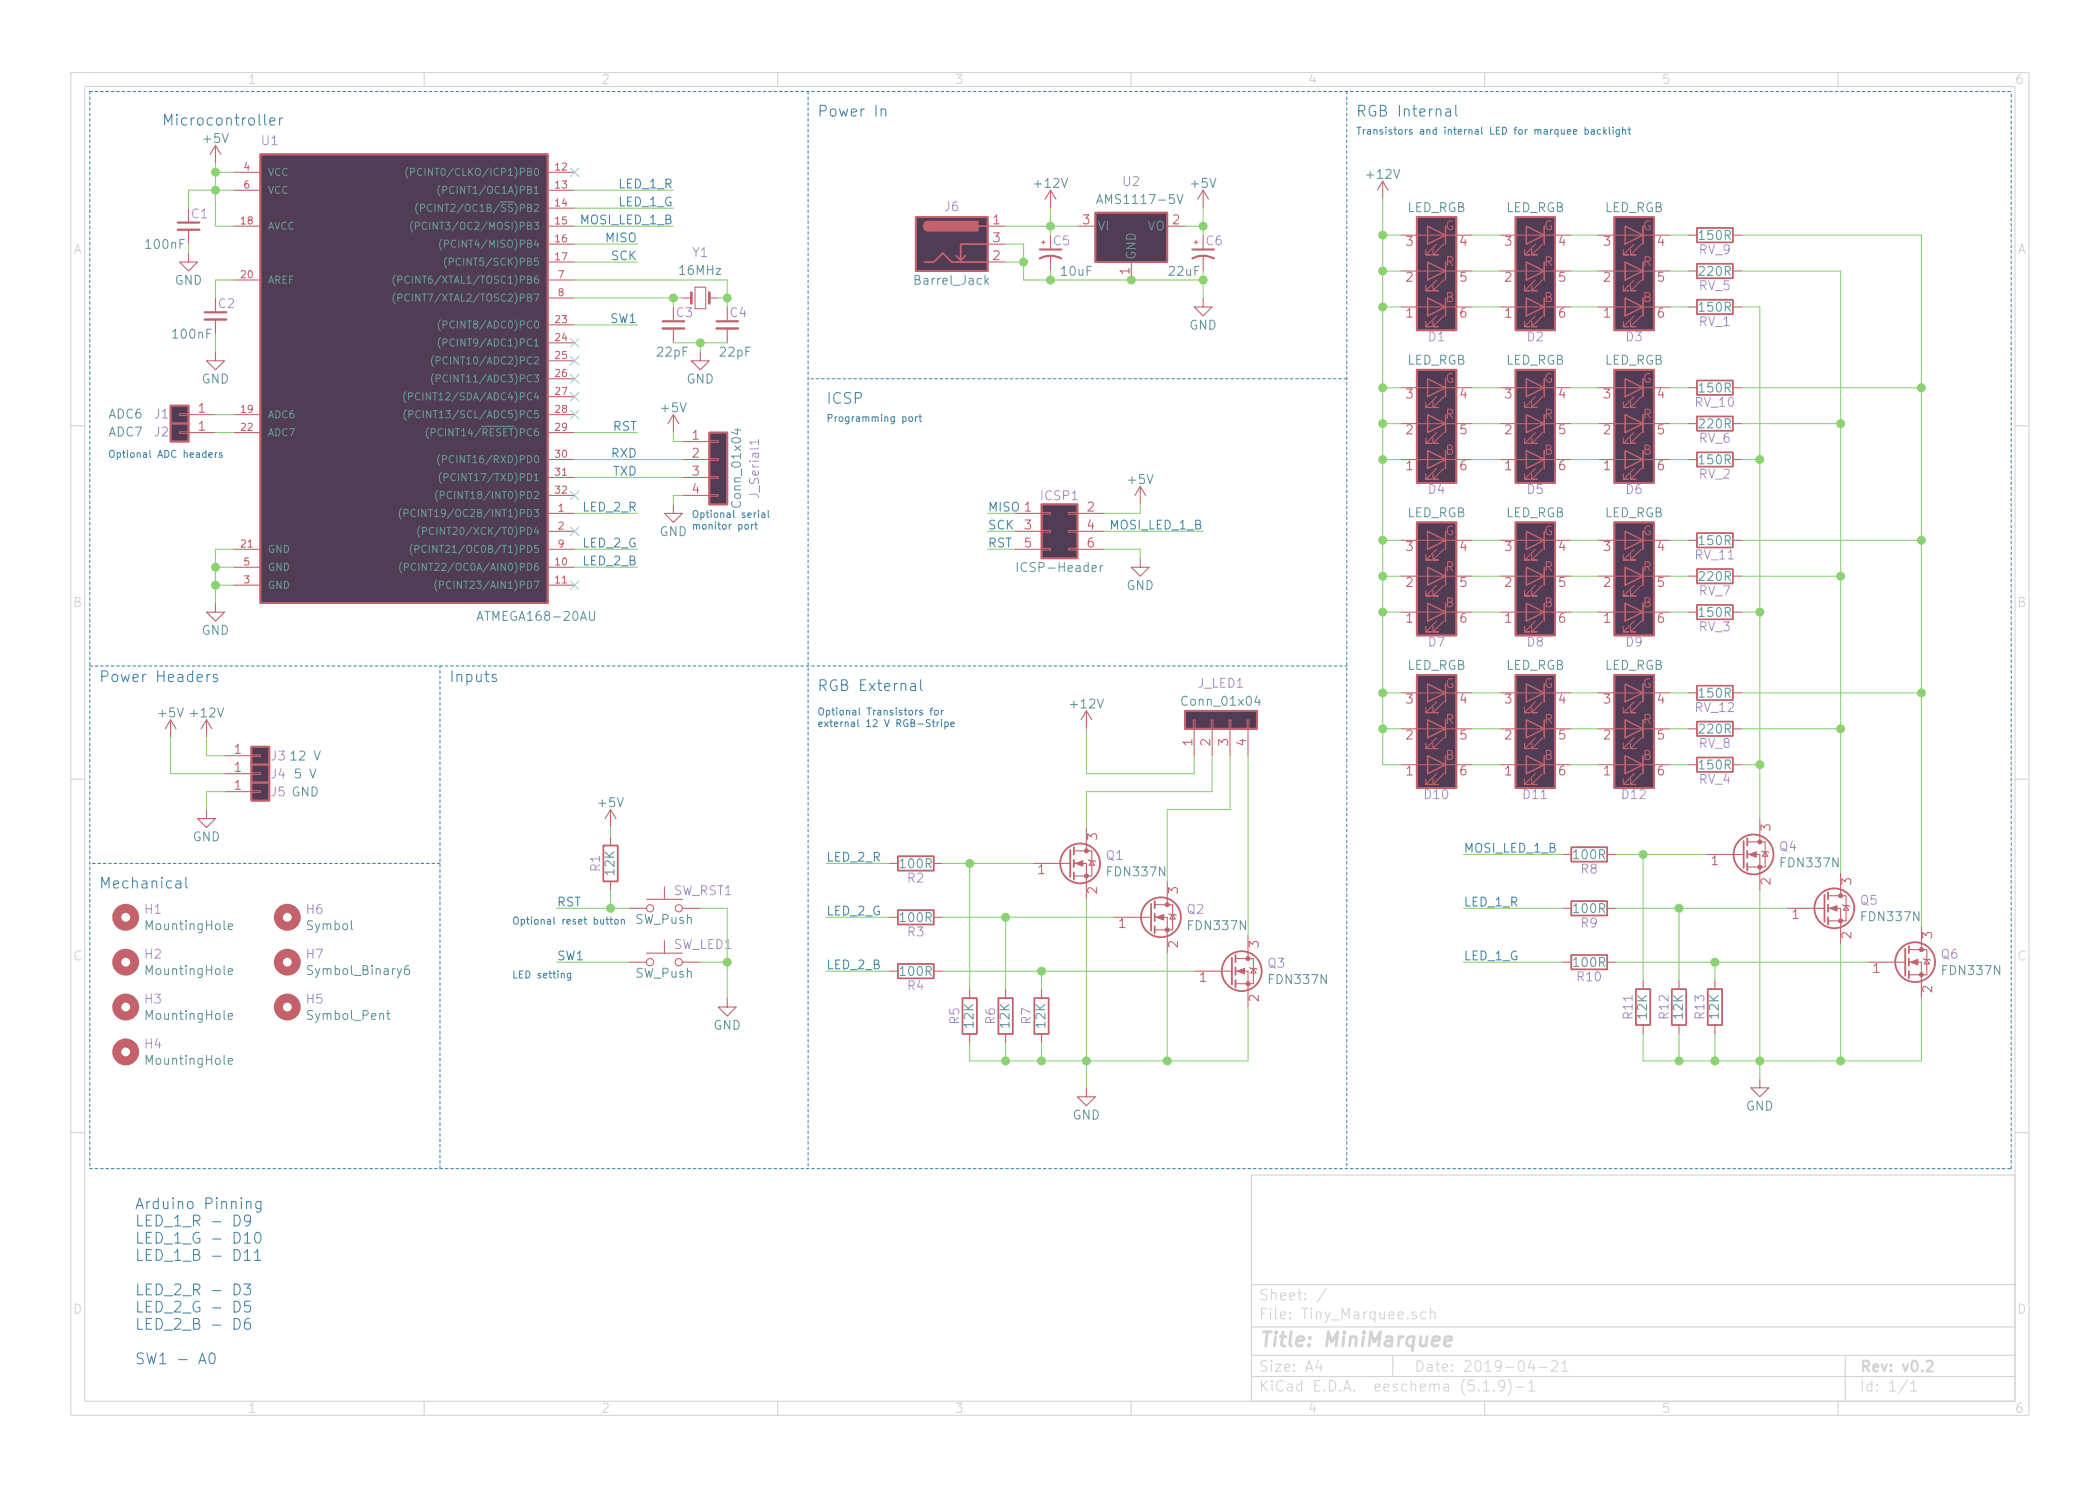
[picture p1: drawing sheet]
EESchema Schematic File Version 4
EELAYER 30 0
EELAYER END
$Descr A4 11693 8268
encoding utf-8
Sheet 1 1
Title "MiniMarquee"
Date "2019-04-21"
Rev "v0.2"
Comp ""
Comment1 ""
Comment2 ""
Comment3 ""
Comment4 ""
$EndDescr
$Comp
L Tiny_Marquee-rescue:LED_RGB_Fixed_5050-MeineBibli-Tiny_Marquee-rescue D7
U 1 1
P 8000 3200
F 0 "D7" H 8000 3570 50  0000 C CNN
F 1 "LED_RGB" H 8000 2850 50  0000 C CNN
F 2 "LED_SMD:LED_RGB_5050-6" H 8000 3150 50  0001 C CNN
F 3 "" H 8000 3150 50  0001 C CNN
	1    8000 3200
	-1   0    0    1   
$EndComp
$Comp
L Tiny_Marquee-rescue:LED_RGB_Fixed_5050-MeineBibli-Tiny_Marquee-rescue D8
U 1 1
P 8550 3200
F 0 "D8" H 8550 3570 50  0000 C CNN
F 1 "LED_RGB" H 8550 2850 50  0000 C CNN
F 2 "LED_SMD:LED_RGB_5050-6" H 8550 3150 50  0001 C CNN
F 3 "" H 8550 3150 50  0001 C CNN
	1    8550 3200
	-1   0    0    1   
$EndComp
$Comp
L Tiny_Marquee-rescue:LED_RGB_Fixed_5050-MeineBibli-Tiny_Marquee-rescue D9
U 1 1
P 9100 3200
F 0 "D9" H 9100 3570 50  0000 C CNN
F 1 "LED_RGB" H 9100 2850 50  0000 C CNN
F 2 "LED_SMD:LED_RGB_5050-6" H 9100 3150 50  0001 C CNN
F 3 "" H 9100 3150 50  0001 C CNN
	1    9100 3200
	-1   0    0    1   
$EndComp
$Comp
L Tiny_Marquee-rescue:LED_RGB_Fixed_5050-MeineBibli-Tiny_Marquee-rescue D10
U 1 1
P 8000 4050
F 0 "D10" H 8000 4420 50  0000 C CNN
F 1 "LED_RGB" H 8000 3700 50  0000 C CNN
F 2 "LED_SMD:LED_RGB_5050-6" H 8000 4000 50  0001 C CNN
F 3 "" H 8000 4000 50  0001 C CNN
	1    8000 4050
	-1   0    0    1   
$EndComp
$Comp
L Tiny_Marquee-rescue:LED_RGB_Fixed_5050-MeineBibli-Tiny_Marquee-rescue D11
U 1 1
P 8550 4050
F 0 "D11" H 8550 4420 50  0000 C CNN
F 1 "LED_RGB" H 8550 3700 50  0000 C CNN
F 2 "LED_SMD:LED_RGB_5050-6" H 8550 4000 50  0001 C CNN
F 3 "" H 8550 4000 50  0001 C CNN
	1    8550 4050
	-1   0    0    1   
$EndComp
$Comp
L Tiny_Marquee-rescue:LED_RGB_Fixed_5050-MeineBibli-Tiny_Marquee-rescue D12
U 1 1
P 9100 4050
F 0 "D12" H 9100 4420 50  0000 C CNN
F 1 "LED_RGB" H 9100 3700 50  0000 C CNN
F 2 "LED_SMD:LED_RGB_5050-6" H 9100 4000 50  0001 C CNN
F 3 "" H 9100 4000 50  0001 C CNN
	1    9100 4050
	-1   0    0    1   
$EndComp
$Comp
L Tiny_Marquee-rescue:GND-power #PWR021
U 1 1
P 9800 6000
F 0 "#PWR021" H 9800 5750 50  0001 C CNN
F 1 "GND" H 9800 5850 50  0000 C CNN
F 2 "" H 9800 6000 50  0001 C CNN
F 3 "" H 9800 6000 50  0001 C CNN
	1    9800 6000
	1    0    0    -1  
$EndComp
$Comp
L Tiny_Marquee-rescue:+12V-power #PWR020
U 1 1
P 7700 1100
F 0 "#PWR020" H 7700 950 50  0001 C CNN
F 1 "+12V" H 7700 1240 50  0000 C CNN
F 2 "" H 7700 1100 50  0001 C CNN
F 3 "" H 7700 1100 50  0001 C CNN
	1    7700 1100
	1    0    0    -1  
$EndComp
$Comp
L Tiny_Marquee-rescue:R-Device RV_4
U 1 1
P 9550 4250
F 0 "RV_4" V 9630 4250 50  0000 C CNN
F 1 "150R" V 9550 4250 50  0000 C CNN
F 2 "Resistor_SMD:R_0805_2012Metric_Pad1.15x1.40mm_HandSolder" V 9480 4250 50  0001 C CNN
F 3 "" H 9550 4250 50  0001 C CNN
	1    9550 4250
	0    1    1    0   
$EndComp
$Comp
L Tiny_Marquee-rescue:R-Device RV_8
U 1 1
P 9550 4050
F 0 "RV_8" V 9630 4050 50  0000 C CNN
F 1 "220R" V 9550 4050 50  0000 C CNN
F 2 "Resistor_SMD:R_0805_2012Metric_Pad1.15x1.40mm_HandSolder" V 9480 4050 50  0001 C CNN
F 3 "" H 9550 4050 50  0001 C CNN
	1    9550 4050
	0    1    1    0   
$EndComp
$Comp
L Tiny_Marquee-rescue:R-Device RV_12
U 1 1
P 9550 3850
F 0 "RV_12" V 9630 3850 50  0000 C CNN
F 1 "150R" V 9550 3850 50  0000 C CNN
F 2 "Resistor_SMD:R_0805_2012Metric_Pad1.15x1.40mm_HandSolder" V 9480 3850 50  0001 C CNN
F 3 "" H 9550 3850 50  0001 C CNN
	1    9550 3850
	0    1    1    0   
$EndComp
$Comp
L Tiny_Marquee-rescue:R-Device RV_11
U 1 1
P 9550 3000
F 0 "RV_11" V 9630 3000 50  0000 C CNN
F 1 "150R" V 9550 3000 50  0000 C CNN
F 2 "Resistor_SMD:R_0805_2012Metric_Pad1.15x1.40mm_HandSolder" V 9480 3000 50  0001 C CNN
F 3 "" H 9550 3000 50  0001 C CNN
	1    9550 3000
	0    1    1    0   
$EndComp
$Comp
L Tiny_Marquee-rescue:R-Device RV_7
U 1 1
P 9550 3200
F 0 "RV_7" V 9630 3200 50  0000 C CNN
F 1 "220R" V 9550 3200 50  0000 C CNN
F 2 "Resistor_SMD:R_0805_2012Metric_Pad1.15x1.40mm_HandSolder" V 9480 3200 50  0001 C CNN
F 3 "" H 9550 3200 50  0001 C CNN
	1    9550 3200
	0    1    1    0   
$EndComp
$Comp
L Tiny_Marquee-rescue:R-Device RV_3
U 1 1
P 9550 3400
F 0 "RV_3" V 9630 3400 50  0000 C CNN
F 1 "150R" V 9550 3400 50  0000 C CNN
F 2 "Resistor_SMD:R_0805_2012Metric_Pad1.15x1.40mm_HandSolder" V 9480 3400 50  0001 C CNN
F 3 "" H 9550 3400 50  0001 C CNN
	1    9550 3400
	0    1    1    0   
$EndComp
$Comp
L Tiny_Marquee-rescue:ATMEGA168-20AU-Tiny_Marquee-rescue U1
U 1 1
P 2200 2050
F 0 "U1" H 1450 3300 50  0000 L BNN
F 1 "ATMEGA168-20AU" H 2650 650 50  0000 L BNN
F 2 "Package_QFP:TQFP-32_7x7mm_P0.8mm" H 2200 2050 50  0001 C CIN
F 3 "" H 2200 2050 50  0001 C CNN
	1    2200 2050
	1    0    0    -1  
$EndComp
$Comp
L Tiny_Marquee-rescue:+5V-power #PWR05
U 1 1
P 1200 900
F 0 "#PWR05" H 1200 750 50  0001 C CNN
F 1 "+5V" H 1200 1040 50  0000 C CNN
F 2 "" H 1200 900 50  0001 C CNN
F 3 "" H 1200 900 50  0001 C CNN
	1    1200 900 
	1    0    0    -1  
$EndComp
$Comp
L Tiny_Marquee-rescue:GND-power #PWR07
U 1 1
P 1200 3350
F 0 "#PWR07" H 1200 3100 50  0001 C CNN
F 1 "GND" H 1200 3200 50  0000 C CNN
F 2 "" H 1200 3350 50  0001 C CNN
F 3 "" H 1200 3350 50  0001 C CNN
	1    1200 3350
	1    0    0    -1  
$EndComp
$Comp
L Tiny_Marquee-rescue:C_Small-Device C2
U 1 1
P 1200 1750
F 0 "C2" H 1210 1820 50  0000 L CNN
F 1 "100nF" H 950 1650 50  0000 L CNN
F 2 "Capacitor_SMD:C_0805_2012Metric_Pad1.15x1.40mm_HandSolder" H 1200 1750 50  0001 C CNN
F 3 "" H 1200 1750 50  0001 C CNN
	1    1200 1750
	1    0    0    -1  
$EndComp
$Comp
L Tiny_Marquee-rescue:GND-power #PWR06
U 1 1
P 1200 1950
F 0 "#PWR06" H 1200 1700 50  0001 C CNN
F 1 "GND" H 1200 1800 50  0000 C CNN
F 2 "" H 1200 1950 50  0001 C CNN
F 3 "" H 1200 1950 50  0001 C CNN
	1    1200 1950
	1    0    0    -1  
$EndComp
$Comp
L Tiny_Marquee-rescue:Crystal_Small-Device Y1
U 1 1
P 3900 1650
F 0 "Y1" H 3900 1400 50  0000 C CNN
F 1 "16MHz" H 3900 1500 50  0000 C CNN
F 2 "Crystal:Crystal_SMD_HC49-SD" H 3900 1650 50  0001 C CNN
F 3 "" H 3900 1650 50  0001 C CNN
	1    3900 1650
	-1   0    0    1   
$EndComp
$Comp
L Tiny_Marquee-rescue:C_Small-Device C3
U 1 1
P 3750 1800
F 0 "C3" H 3760 1870 50  0000 L CNN
F 1 "22pF" H 3650 1650 50  0000 L CNN
F 2 "Capacitor_SMD:C_0805_2012Metric_Pad1.15x1.40mm_HandSolder" H 3750 1800 50  0001 C CNN
F 3 "" H 3750 1800 50  0001 C CNN
	1    3750 1800
	1    0    0    -1  
$EndComp
$Comp
L Tiny_Marquee-rescue:C_Small-Device C4
U 1 1
P 4050 1800
F 0 "C4" H 4060 1870 50  0000 L CNN
F 1 "22pF" H 4000 1650 50  0000 L CNN
F 2 "Capacitor_SMD:C_0805_2012Metric_Pad1.15x1.40mm_HandSolder" H 4050 1800 50  0001 C CNN
F 3 "" H 4050 1800 50  0001 C CNN
	1    4050 1800
	1    0    0    -1  
$EndComp
$Comp
L Tiny_Marquee-rescue:GND-power #PWR011
U 1 1
P 3900 1950
F 0 "#PWR011" H 3900 1700 50  0001 C CNN
F 1 "GND" H 3900 1800 50  0000 C CNN
F 2 "" H 3900 1950 50  0001 C CNN
F 3 "" H 3900 1950 50  0001 C CNN
	1    3900 1950
	1    0    0    -1  
$EndComp
$Comp
L Tiny_Marquee-rescue:SW_Push-Tiny_Marquee-rescue SW_RST1
U 1 1
P 3700 5050
F 0 "SW_RST1" H 3750 5150 50  0000 L CNN
F 1 "SW_Push" H 3700 4990 50  0000 C CNN
F 2 "Button_Switch_THT:SW_PUSH_6mm" H 3700 5250 50  0001 C CNN
F 3 "" H 3700 5250 50  0001 C CNN
	1    3700 5050
	1    0    0    -1  
$EndComp
$Comp
L Tiny_Marquee-rescue:GND-power #PWR012
U 1 1
P 4050 5550
F 0 "#PWR012" H 4050 5300 50  0001 C CNN
F 1 "GND" H 4050 5400 50  0000 C CNN
F 2 "" H 4050 5550 50  0001 C CNN
F 3 "" H 4050 5550 50  0001 C CNN
	1    4050 5550
	1    0    0    -1  
$EndComp
$Comp
L Tiny_Marquee-rescue:R-Device R1
U 1 1
P 3400 4800
F 0 "R1" V 3480 4800 50  0000 C CNN
F 1 "12K" V 3400 4800 50  0000 C CNN
F 2 "Resistor_SMD:R_0805_2012Metric_Pad1.15x1.40mm_HandSolder" V 3330 4800 50  0001 C CNN
F 3 "" H 3400 4800 50  0001 C CNN
	1    3400 4800
	-1   0    0    1   
$EndComp
$Comp
L Tiny_Marquee-rescue:+5V-power #PWR08
U 1 1
P 3400 4600
F 0 "#PWR08" H 3400 4450 50  0001 C CNN
F 1 "+5V" H 3400 4740 50  0000 C CNN
F 2 "" H 3400 4600 50  0001 C CNN
F 3 "" H 3400 4600 50  0001 C CNN
	1    3400 4600
	1    0    0    -1  
$EndComp
$Comp
L Tiny_Marquee-rescue:SW_Push-Tiny_Marquee-rescue SW_LED1
U 1 1
P 3700 5350
F 0 "SW_LED1" H 3750 5450 50  0000 L CNN
F 1 "SW_Push" H 3700 5290 50  0000 C CNN
F 2 "Button_Switch_THT:SW_PUSH_6mm_H9.5mm" H 3700 5550 50  0001 C CNN
F 3 "" H 3700 5550 50  0001 C CNN
	1    3700 5350
	1    0    0    -1  
$EndComp
NoConn ~ 3200 2300
NoConn ~ 3200 2200
NoConn ~ 3200 2100
NoConn ~ 3200 2000
NoConn ~ 3200 950 
$Comp
L Tiny_Marquee-rescue:Conn_02x03_Odd_Even-Tiny_Marquee-rescue ICSP1
U 1 1
P 5850 2950
F 0 "ICSP1" H 5900 3150 50  0000 C CNN
F 1 "ICSP-Header" H 5900 2750 50  0000 C CNN
F 2 "MeineBib:AVR_ISP" H 5850 2950 50  0001 C CNN
F 3 "" H 5850 2950 50  0001 C CNN
	1    5850 2950
	1    0    0    -1  
$EndComp
Text Label 6700 2950 2    49   ~ 0
MOSI_LED_1_B
Text Label 5500 2850 0    49   ~ 0
MISO
Text Label 5500 2950 0    49   ~ 0
SCK
Text Label 5500 3050 0    49   ~ 0
RST
Text Label 3100 5050 0    49   ~ 0
RST
Text Label 3750 1250 2    49   ~ 0
MOSI_LED_1_B
Text Label 3550 1350 2    49   ~ 0
MISO
Text Label 3550 1450 2    49   ~ 0
SCK
$Comp
L Tiny_Marquee-rescue:GND-power #PWR017
U 1 1
P 6350 3100
F 0 "#PWR017" H 6350 2850 50  0001 C CNN
F 1 "GND" H 6350 2950 50  0000 C CNN
F 2 "" H 6350 3100 50  0001 C CNN
F 3 "" H 6350 3100 50  0001 C CNN
	1    6350 3100
	1    0    0    -1  
$EndComp
$Comp
L Tiny_Marquee-rescue:+5V-power #PWR016
U 1 1
P 6350 2800
F 0 "#PWR016" H 6350 2650 50  0001 C CNN
F 1 "+5V" H 6350 2940 50  0000 C CNN
F 2 "" H 6350 2800 50  0001 C CNN
F 3 "" H 6350 2800 50  0001 C CNN
	1    6350 2800
	1    0    0    -1  
$EndComp
Text Label 3750 1050 2    49   ~ 0
LED_1_R
Text Label 3750 1150 2    49   ~ 0
LED_1_G
Text Label 3550 2850 2    49   ~ 0
LED_2_R
Text Label 3550 3050 2    49   ~ 0
LED_2_G
Text Label 3550 3150 2    49   ~ 0
LED_2_B
Text Label 3550 2400 2    49   ~ 0
RST
Text Label 3550 1800 2    49   ~ 0
SW1
Text Label 3100 5350 0    49   ~ 0
SW1
$Comp
L Tiny_Marquee-rescue:GND-power #PWR015
U 1 1
P 6050 6050
F 0 "#PWR015" H 6050 5800 50  0001 C CNN
F 1 "GND" H 6050 5900 50  0000 C CNN
F 2 "" H 6050 6050 50  0001 C CNN
F 3 "" H 6050 6050 50  0001 C CNN
	1    6050 6050
	1    0    0    -1  
$EndComp
$Comp
L Tiny_Marquee-rescue:R-Device R2
U 1 1
P 5100 4800
F 0 "R2" V 5180 4800 50  0000 C CNN
F 1 "100R" V 5100 4800 50  0000 C CNN
F 2 "Resistor_SMD:R_0805_2012Metric_Pad1.15x1.40mm_HandSolder" V 5030 4800 50  0001 C CNN
F 3 "" H 5100 4800 50  0001 C CNN
	1    5100 4800
	0    1    1    0   
$EndComp
$Comp
L Tiny_Marquee-rescue:R-Device R3
U 1 1
P 5100 5100
F 0 "R3" V 5180 5100 50  0000 C CNN
F 1 "100R" V 5100 5100 50  0000 C CNN
F 2 "Resistor_SMD:R_0805_2012Metric_Pad1.15x1.40mm_HandSolder" V 5030 5100 50  0001 C CNN
F 3 "" H 5100 5100 50  0001 C CNN
	1    5100 5100
	0    1    1    0   
$EndComp
$Comp
L Tiny_Marquee-rescue:R-Device R4
U 1 1
P 5100 5400
F 0 "R4" V 5180 5400 50  0000 C CNN
F 1 "100R" V 5100 5400 50  0000 C CNN
F 2 "Resistor_SMD:R_0805_2012Metric_Pad1.15x1.40mm_HandSolder" V 5030 5400 50  0001 C CNN
F 3 "" H 5100 5400 50  0001 C CNN
	1    5100 5400
	0    1    1    0   
$EndComp
Text Label 8150 5050 0    49   ~ 0
LED_1_R
Text Label 8150 5350 0    49   ~ 0
LED_1_G
Text Label 8150 4750 0    49   ~ 0
MOSI_LED_1_B
Text Label 4600 4800 0    49   ~ 0
LED_2_R
Text Label 4600 5100 0    49   ~ 0
LED_2_G
Text Label 4600 5400 0    49   ~ 0
LED_2_B
$Comp
L Tiny_Marquee-rescue:Conn_01x04-Tiny_Marquee-rescue J_LED1
U 1 1
P 6750 4000
F 0 "J_LED1" V 6950 3950 50  0000 C CNN
F 1 "Conn_01x04" V 6850 3950 50  0000 C CNN
F 2 "Connector_PinSocket_2.54mm:PinSocket_1x04_P2.54mm_Vertical" H 6750 4000 50  0001 C CNN
F 3 "" H 6750 4000 50  0001 C CNN
	1    6750 4000
	0    -1   -1   0   
$EndComp
$Comp
L Tiny_Marquee-rescue:+12V-power #PWR014
U 1 1
P 6050 4050
F 0 "#PWR014" H 6050 3900 50  0001 C CNN
F 1 "+12V" H 6050 4190 50  0000 C CNN
F 2 "" H 6050 4050 50  0001 C CNN
F 3 "" H 6050 4050 50  0001 C CNN
	1    6050 4050
	1    0    0    -1  
$EndComp
$Comp
L Tiny_Marquee-rescue:R-Device R7
U 1 1
P 5800 5650
F 0 "R7" V 5880 5650 50  0000 C CNN
F 1 "12K" V 5800 5650 50  0000 C CNN
F 2 "Resistor_SMD:R_0805_2012Metric_Pad1.15x1.40mm_HandSolder" V 5730 5650 50  0001 C CNN
F 3 "" H 5800 5650 50  0001 C CNN
	1    5800 5650
	-1   0    0    1   
$EndComp
$Comp
L Tiny_Marquee-rescue:R-Device R6
U 1 1
P 5600 5650
F 0 "R6" V 5680 5650 50  0000 C CNN
F 1 "12K" V 5600 5650 50  0000 C CNN
F 2 "Resistor_SMD:R_0805_2012Metric_Pad1.15x1.40mm_HandSolder" V 5530 5650 50  0001 C CNN
F 3 "" H 5600 5650 50  0001 C CNN
	1    5600 5650
	-1   0    0    1   
$EndComp
$Comp
L Tiny_Marquee-rescue:R-Device R5
U 1 1
P 5400 5650
F 0 "R5" V 5480 5650 50  0000 C CNN
F 1 "12K" V 5400 5650 50  0000 C CNN
F 2 "Resistor_SMD:R_0805_2012Metric_Pad1.15x1.40mm_HandSolder" V 5330 5650 50  0001 C CNN
F 3 "" H 5400 5650 50  0001 C CNN
	1    5400 5650
	-1   0    0    1   
$EndComp
Wire Wire Line
	8200 3000 8350 3000
Wire Wire Line
	8750 3000 8900 3000
Wire Wire Line
	8750 3200 8900 3200
Wire Wire Line
	8750 3400 8900 3400
Wire Wire Line
	8750 3850 8900 3850
Wire Wire Line
	8750 4050 8900 4050
Wire Wire Line
	8900 4250 8750 4250
Wire Wire Line
	8350 4250 8200 4250
Wire Wire Line
	8200 4050 8350 4050
Wire Wire Line
	8350 3850 8200 3850
Wire Wire Line
	7700 3850 7800 3850
Wire Wire Line
	7700 4050 7800 4050
Wire Wire Line
	7700 4250 7800 4250
Connection ~ 7700 4050
Wire Wire Line
	8150 5350 8700 5350
Wire Wire Line
	8150 5050 8700 5050
Wire Wire Line
	8150 4750 8700 4750
Wire Wire Line
	7700 3000 7800 3000
Wire Wire Line
	7700 3200 7800 3200
Wire Wire Line
	7800 3400 7700 3400
Connection ~ 7700 3200
Wire Wire Line
	8200 3200 8350 3200
Wire Wire Line
	8200 3400 8350 3400
Wire Wire Line
	9300 3400 9400 3400
Wire Wire Line
	9300 3200 9400 3200
Wire Wire Line
	9300 3000 9400 3000
Wire Wire Line
	9300 3850 9400 3850
Wire Wire Line
	9300 4050 9400 4050
Wire Wire Line
	9300 4250 9400 4250
Wire Wire Line
	9700 4250 9800 4250
Wire Wire Line
	9700 4050 10250 4050
Wire Wire Line
	9700 3850 10700 3850
Wire Wire Line
	9700 3400 9800 3400
Wire Wire Line
	9700 3200 10250 3200
Wire Wire Line
	9700 3000 10700 3000
Wire Wire Line
	1050 1050 1200 1050
Wire Wire Line
	1200 900  1200 950 
Wire Wire Line
	1300 950  1200 950 
Connection ~ 1200 950 
Wire Wire Line
	1200 3250 1300 3250
Wire Wire Line
	1200 3050 1200 3150
Wire Wire Line
	1300 3150 1200 3150
Connection ~ 1200 3250
Wire Wire Line
	1300 3050 1200 3050
Connection ~ 1200 3150
Wire Wire Line
	1300 1550 1200 1550
Wire Wire Line
	1200 1550 1200 1650
Wire Wire Line
	1200 1950 1200 1850
Wire Wire Line
	1200 1250 1300 1250
Connection ~ 1200 1050
Wire Wire Line
	4050 1550 4050 1650
Wire Wire Line
	3750 1700 3750 1650
Connection ~ 3750 1650
Wire Wire Line
	4000 1650 4050 1650
Connection ~ 4050 1650
Wire Wire Line
	3750 1900 3900 1900
Wire Wire Line
	3900 1950 3900 1900
Connection ~ 3900 1900
Wire Wire Line
	3200 1650 3750 1650
Wire Wire Line
	4050 1550 3200 1550
Wire Wire Line
	3750 1250 3200 1250
Wire Wire Line
	3200 1350 3550 1350
Wire Wire Line
	3550 1450 3200 1450
Wire Wire Line
	6150 3050 6350 3050
Wire Wire Line
	6150 2950 6700 2950
Wire Wire Line
	6150 2850 6350 2850
Wire Wire Line
	5500 2850 5650 2850
Wire Wire Line
	5500 2950 5650 2950
Wire Wire Line
	5500 3050 5650 3050
Wire Wire Line
	6350 2850 6350 2800
Wire Wire Line
	6350 3050 6350 3100
Wire Wire Line
	3200 2400 3550 2400
Wire Wire Line
	3200 2850 3550 2850
Wire Wire Line
	3200 3050 3550 3050
Wire Wire Line
	3200 3150 3550 3150
Wire Wire Line
	3200 1800 3550 1800
Wire Wire Line
	3100 5050 3400 5050
Wire Wire Line
	3400 4950 3400 5050
Connection ~ 3400 5050
Wire Wire Line
	3400 4600 3400 4650
Wire Wire Line
	3900 5050 4050 5050
Wire Wire Line
	4050 5050 4050 5350
Wire Wire Line
	3900 5350 4050 5350
Connection ~ 4050 5350
Wire Wire Line
	3500 5350 3100 5350
Wire Wire Line
	6950 5900 6950 5600
Wire Wire Line
	6050 5000 6050 5900
Wire Wire Line
	6500 5900 6500 5300
Wire Wire Line
	4600 5400 4950 5400
Wire Wire Line
	4600 5100 4950 5100
Wire Wire Line
	4600 4800 4950 4800
Wire Wire Line
	5250 4800 5400 4800
Wire Wire Line
	5250 5100 5600 5100
Wire Wire Line
	5250 5400 5800 5400
Wire Wire Line
	6500 4900 6500 4500
Wire Wire Line
	6950 4200 6950 5200
Wire Wire Line
	5800 5500 5800 5400
Connection ~ 5800 5400
Wire Wire Line
	5600 5500 5600 5100
Connection ~ 5600 5100
Wire Wire Line
	5400 5500 5400 4800
Connection ~ 5400 4800
Wire Wire Line
	5400 5900 5600 5900
Wire Wire Line
	5400 5900 5400 5800
Wire Wire Line
	5600 5800 5600 5900
Connection ~ 5600 5900
Wire Wire Line
	5800 5800 5800 5900
Connection ~ 5800 5900
Connection ~ 6050 5900
Connection ~ 6500 5900
Text Notes 4600 2250 0    60   ~ 0
ICSP
Text Notes 2500 3800 0    60   ~ 0
Inputs
Text Notes 900  700  0    60   ~ 0
Microcontroller
Text Notes 4550 3850 0    60   ~ 0
RGB External
Text Notes 7550 650  0    60   ~ 0
RGB Internal
Text Notes 2850 5450 0    39   ~ 0
LED setting
Text Notes 2850 5150 0    39   ~ 0
Optional reset button
Text Notes 4550 650  0    60   ~ 0
Power In
$Comp
L Tiny_Marquee-rescue:Barrel_Jack_Switch-Connector J6
U 1 1
P 5300 1350
F 0 "J6" H 5300 1560 50  0000 C CNN
F 1 "Barrel_Jack" H 5300 1150 50  0000 C CNN
F 2 "MeineBib:DC_Barrel_Jack_Standing" H 5350 1310 50  0001 C CNN
F 3 "" H 5350 1310 50  0001 C CNN
	1    5300 1350
	1    0    0    -1  
$EndComp
$Comp
L Tiny_Marquee-rescue:AP1117-50-Tiny_Marquee-rescue U2
U 1 1
P 6300 1250
F 0 "U2" H 6300 1500 50  0000 C CNN
F 1 "AMS1117-5V" H 6100 1400 50  0000 L CNN
F 2 "Package_TO_SOT_SMD:SOT-223-3_TabPin2" H 6300 1450 50  0001 C CNN
F 3 "" H 6400 1000 50  0001 C CNN
	1    6300 1250
	1    0    0    -1  
$EndComp
Wire Wire Line
	5600 1250 5850 1250
Wire Wire Line
	6600 1250 6700 1250
Wire Wire Line
	6700 1150 6700 1250
Wire Wire Line
	5600 1350 5700 1350
Wire Wire Line
	5700 1350 5700 1450
Wire Wire Line
	5700 1550 5850 1550
Wire Wire Line
	6700 1500 6700 1550
Connection ~ 6300 1550
$Comp
L Tiny_Marquee-rescue:GND-power #PWR019
U 1 1
P 6700 1650
F 0 "#PWR019" H 6700 1400 50  0001 C CNN
F 1 "GND" H 6700 1500 50  0000 C CNN
F 2 "" H 6700 1650 50  0001 C CNN
F 3 "" H 6700 1650 50  0001 C CNN
	1    6700 1650
	1    0    0    -1  
$EndComp
$Comp
L Tiny_Marquee-rescue:+5V-power #PWR018
U 1 1
P 6700 1150
F 0 "#PWR018" H 6700 1000 50  0001 C CNN
F 1 "+5V" H 6700 1290 50  0000 C CNN
F 2 "" H 6700 1150 50  0001 C CNN
F 3 "" H 6700 1150 50  0001 C CNN
	1    6700 1150
	1    0    0    -1  
$EndComp
$Comp
L Tiny_Marquee-rescue:+12V-power #PWR013
U 1 1
P 5850 1150
F 0 "#PWR013" H 5850 1000 50  0001 C CNN
F 1 "+12V" H 5850 1290 50  0000 C CNN
F 2 "" H 5850 1150 50  0001 C CNN
F 3 "" H 5850 1150 50  0001 C CNN
	1    5850 1150
	1    0    0    -1  
$EndComp
Wire Wire Line
	5600 1450 5700 1450
Connection ~ 5700 1450
Connection ~ 5850 1250
Connection ~ 6700 1550
Connection ~ 6700 1250
Wire Wire Line
	5850 1150 5850 1250
$Comp
L Tiny_Marquee-rescue:CP1_Small-Device C6
U 1 1
P 6700 1400
F 0 "C6" H 6710 1470 50  0000 L CNN
F 1 "22uF" H 6500 1300 50  0000 L CNN
F 2 "Capacitor_Tantalum_SMD:CP_EIA-3528-15_AVX-H_Pad1.50x2.35mm_HandSolder" H 6700 1400 50  0001 C CNN
F 3 "" H 6700 1400 50  0001 C CNN
	1    6700 1400
	1    0    0    -1  
$EndComp
$Comp
L Tiny_Marquee-rescue:CP1_Small-Device C5
U 1 1
P 5850 1400
F 0 "C5" H 5860 1470 50  0000 L CNN
F 1 "10uF" H 5900 1300 50  0000 L CNN
F 2 "Capacitor_Tantalum_SMD:CP_EIA-7343-15_Kemet-W_Pad2.25x2.55mm_HandSolder" H 5850 1400 50  0001 C CNN
F 3 "" H 5850 1400 50  0001 C CNN
	1    5850 1400
	1    0    0    -1  
$EndComp
Wire Wire Line
	5850 1500 5850 1550
Connection ~ 5850 1550
$Comp
L Tiny_Marquee-rescue:C_Small-Device C1
U 1 1
P 1050 1250
F 0 "C1" H 1060 1320 50  0000 L CNN
F 1 "100nF" H 800 1150 50  0000 L CNN
F 2 "Capacitor_SMD:C_0805_2012Metric_Pad1.15x1.40mm_HandSolder" H 1050 1250 50  0001 C CNN
F 3 "" H 1050 1250 50  0001 C CNN
	1    1050 1250
	1    0    0    -1  
$EndComp
Wire Wire Line
	1050 1050 1050 1150
$Comp
L Tiny_Marquee-rescue:GND-power #PWR02
U 1 1
P 1050 1400
F 0 "#PWR02" H 1050 1150 50  0001 C CNN
F 1 "GND" H 1050 1250 50  0000 C CNN
F 2 "" H 1050 1400 50  0001 C CNN
F 3 "" H 1050 1400 50  0001 C CNN
	1    1050 1400
	1    0    0    -1  
$EndComp
Wire Wire Line
	1050 1400 1050 1350
$Comp
L Tiny_Marquee-rescue:Conn_01x04-Tiny_Marquee-rescue J_Serial1
U 1 1
P 4000 2550
F 0 "J_Serial1" V 4200 2500 50  0000 C CNN
F 1 "Conn_01x04" V 4100 2500 50  0000 C CNN
F 2 "Connector_PinSocket_2.54mm:PinSocket_1x04_P2.54mm_Vertical" H 4000 2550 50  0001 C CNN
F 3 "" H 4000 2550 50  0001 C CNN
	1    4000 2550
	1    0    0    -1  
$EndComp
Wire Wire Line
	3200 2550 3800 2550
Wire Wire Line
	3800 2650 3200 2650
Wire Wire Line
	3800 2450 3750 2450
Wire Wire Line
	3750 2450 3750 2400
Wire Wire Line
	3800 2750 3750 2750
Wire Wire Line
	3750 2750 3750 2800
$Comp
L Tiny_Marquee-rescue:GND-power #PWR010
U 1 1
P 3750 2800
F 0 "#PWR010" H 3750 2550 50  0001 C CNN
F 1 "GND" H 3750 2650 50  0000 C CNN
F 2 "" H 3750 2800 50  0001 C CNN
F 3 "" H 3750 2800 50  0001 C CNN
	1    3750 2800
	1    0    0    -1  
$EndComp
$Comp
L Tiny_Marquee-rescue:+5V-power #PWR09
U 1 1
P 3750 2400
F 0 "#PWR09" H 3750 2250 50  0001 C CNN
F 1 "+5V" H 3750 2540 50  0000 C CNN
F 2 "" H 3750 2400 50  0001 C CNN
F 3 "" H 3750 2400 50  0001 C CNN
	1    3750 2400
	1    0    0    -1  
$EndComp
Text Label 3550 2550 2    49   ~ 0
RXD
Text Label 3550 2650 2    49   ~ 0
TXD
Text Notes 3850 2950 0    39   ~ 0
Optional serial\nmonitor port
Text Notes 4550 4050 0    39   ~ 0
Optional Transistors for \nexternal 12 V RGB-Stripe\n
Text Notes 7550 750  0    39   ~ 0
Transistors and internal LED for marquee backlight
Text Notes 4600 2350 0    39   ~ 0
Programming port
$Comp
L Tiny_Marquee-rescue:Conn_01x01-Tiny_Marquee-rescue J3
U 1 1
P 1450 4200
F 0 "J3" H 1550 4200 50  0000 C CNN
F 1 "12 V" H 1700 4200 50  0000 C CNN
F 2 "EigeneModule:PinheaderOwnWithoutSilk" H 1450 4200 50  0001 C CNN
F 3 "" H 1450 4200 50  0001 C CNN
	1    1450 4200
	1    0    0    -1  
$EndComp
$Comp
L Tiny_Marquee-rescue:Conn_01x01-Tiny_Marquee-rescue J4
U 1 1
P 1450 4300
F 0 "J4" H 1550 4300 50  0000 C CNN
F 1 "5 V" H 1700 4300 50  0000 C CNN
F 2 "EigeneModule:PinheaderOwnWithoutSilk" H 1450 4300 50  0001 C CNN
F 3 "" H 1450 4300 50  0001 C CNN
	1    1450 4300
	1    0    0    -1  
$EndComp
$Comp
L Tiny_Marquee-rescue:Conn_01x01-Tiny_Marquee-rescue J5
U 1 1
P 1450 4400
F 0 "J5" H 1550 4400 50  0000 C CNN
F 1 "GND" H 1700 4400 50  0000 C CNN
F 2 "EigeneModule:PinheaderOwnWithoutSilk" H 1450 4400 50  0001 C CNN
F 3 "" H 1450 4400 50  0001 C CNN
	1    1450 4400
	1    0    0    -1  
$EndComp
$Comp
L Tiny_Marquee-rescue:+5V-power #PWR01
U 1 1
P 950 4100
F 0 "#PWR01" H 950 3950 50  0001 C CNN
F 1 "+5V" H 950 4240 50  0000 C CNN
F 2 "" H 950 4100 50  0001 C CNN
F 3 "" H 950 4100 50  0001 C CNN
	1    950  4100
	1    0    0    -1  
$EndComp
$Comp
L Tiny_Marquee-rescue:+12V-power #PWR03
U 1 1
P 1150 4100
F 0 "#PWR03" H 1150 3950 50  0001 C CNN
F 1 "+12V" H 1150 4240 50  0000 C CNN
F 2 "" H 1150 4100 50  0001 C CNN
F 3 "" H 1150 4100 50  0001 C CNN
	1    1150 4100
	1    0    0    -1  
$EndComp
Wire Wire Line
	1250 4200 1150 4200
Wire Wire Line
	1150 4200 1150 4100
Wire Wire Line
	1250 4300 950  4300
Wire Wire Line
	950  4300 950  4100
$Comp
L Tiny_Marquee-rescue:GND-power #PWR04
U 1 1
P 1150 4500
F 0 "#PWR04" H 1150 4250 50  0001 C CNN
F 1 "GND" H 1150 4350 50  0000 C CNN
F 2 "" H 1150 4500 50  0001 C CNN
F 3 "" H 1150 4500 50  0001 C CNN
	1    1150 4500
	1    0    0    -1  
$EndComp
Wire Wire Line
	1250 4400 1150 4400
Wire Wire Line
	1150 4400 1150 4500
Text Notes 550  3800 0    60   ~ 0
Power Headers
$Comp
L Tiny_Marquee-rescue:Conn_01x01-Tiny_Marquee-rescue J1
U 1 1
P 1000 2300
F 0 "J1" H 1100 2300 50  0000 C CNN
F 1 "ADC6" H 1300 2300 50  0000 C CNN
F 2 "EigeneModule:PinheaderOwnWithoutSilk" H 1000 2300 50  0001 C CNN
F 3 "" H 1000 2300 50  0001 C CNN
	1    1000 2300
	-1   0    0    1   
$EndComp
$Comp
L Tiny_Marquee-rescue:Conn_01x01-Tiny_Marquee-rescue J2
U 1 1
P 1000 2400
F 0 "J2" H 1100 2400 50  0000 C CNN
F 1 "ADC7" H 1300 2400 50  0000 C CNN
F 2 "EigeneModule:PinheaderOwnWithoutSilk" H 1000 2400 50  0001 C CNN
F 3 "" H 1000 2400 50  0001 C CNN
	1    1000 2400
	-1   0    0    1   
$EndComp
Wire Wire Line
	1200 2300 1300 2300
Wire Wire Line
	1300 2400 1200 2400
Text Notes 600  2550 0    39   ~ 0
Optional ADC headers
Wire Wire Line
	6850 4200 6850 4500
Wire Wire Line
	6850 4500 6500 4500
Wire Wire Line
	6050 4600 6050 4400
Wire Wire Line
	6050 4400 6750 4400
Wire Wire Line
	6750 4400 6750 4200
Wire Wire Line
	6050 4050 6050 4300
Wire Wire Line
	6050 4300 6650 4300
Wire Wire Line
	6650 4300 6650 4200
Wire Wire Line
	7700 4050 7700 4250
Wire Wire Line
	7700 3000 7700 3200
Wire Wire Line
	7700 3200 7700 3400
Wire Wire Line
	1200 950  1200 1050
Wire Wire Line
	1200 3250 1200 3350
Wire Wire Line
	1200 3150 1200 3250
Wire Wire Line
	1200 1050 1300 1050
Wire Wire Line
	1200 1050 1200 1250
Wire Wire Line
	3750 1650 3800 1650
Wire Wire Line
	4050 1650 4050 1700
Wire Wire Line
	3900 1900 4050 1900
Wire Wire Line
	3400 5050 3500 5050
Wire Wire Line
	5800 5400 6650 5400
Wire Wire Line
	5600 5100 6200 5100
Wire Wire Line
	5400 4800 5750 4800
Wire Wire Line
	5600 5900 5800 5900
Wire Wire Line
	5800 5900 6050 5900
Wire Wire Line
	6050 5900 6050 6050
Wire Wire Line
	6050 5900 6500 5900
Wire Wire Line
	6500 5900 6950 5900
Wire Wire Line
	6300 1550 6700 1550
Wire Wire Line
	5700 1450 5700 1550
Wire Wire Line
	5850 1250 6000 1250
Wire Wire Line
	5850 1250 5850 1300
Wire Wire Line
	6700 1550 6700 1650
Wire Wire Line
	6700 1250 6700 1300
Wire Wire Line
	5850 1550 6300 1550
Wire Wire Line
	4050 5350 4050 5550
NoConn ~ 3200 1900
$Comp
L Tiny_Marquee-rescue:FDN337N-MeineBibli-Tiny_Marquee-rescue Q1
U 1 1
P 5950 4800
F 0 "Q1" H 6155 4846 50  0000 L CNN
F 1 "FDN337N" H 6155 4755 50  0000 L CNN
F 2 "Package_TO_SOT_SMD:SOT-23" H 6200 4725 50  0001 L CIN
F 3 "" H 5950 4800 50  0001 L CNN
	1    5950 4800
	1    0    0    -1  
$EndComp
$Comp
L Tiny_Marquee-rescue:FDN337N-MeineBibli-Tiny_Marquee-rescue Q2
U 1 1
P 6400 5100
F 0 "Q2" H 6605 5146 50  0000 L CNN
F 1 "FDN337N" H 6605 5055 50  0000 L CNN
F 2 "Package_TO_SOT_SMD:SOT-23" H 6650 5025 50  0001 L CIN
F 3 "" H 6400 5100 50  0001 L CNN
	1    6400 5100
	1    0    0    -1  
$EndComp
$Comp
L Tiny_Marquee-rescue:FDN337N-MeineBibli-Tiny_Marquee-rescue Q3
U 1 1
P 6850 5400
F 0 "Q3" H 7055 5446 50  0000 L CNN
F 1 "FDN337N" H 7055 5355 50  0000 L CNN
F 2 "Package_TO_SOT_SMD:SOT-23" H 7100 5325 50  0001 L CIN
F 3 "" H 6850 5400 50  0001 L CNN
	1    6850 5400
	1    0    0    -1  
$EndComp
$Comp
L Tiny_Marquee-rescue:FDN337N-MeineBibli-Tiny_Marquee-rescue Q4
U 1 1
P 9700 4750
F 0 "Q4" H 9905 4796 50  0000 L CNN
F 1 "FDN337N" H 9905 4705 50  0000 L CNN
F 2 "Package_TO_SOT_SMD:SOT-23" H 9950 4675 50  0001 L CIN
F 3 "" H 9700 4750 50  0001 L CNN
	1    9700 4750
	1    0    0    -1  
$EndComp
$Comp
L Tiny_Marquee-rescue:FDN337N-MeineBibli-Tiny_Marquee-rescue Q5
U 1 1
P 10150 5050
F 0 "Q5" H 10355 5096 50  0000 L CNN
F 1 "FDN337N" H 10355 5005 50  0000 L CNN
F 2 "Package_TO_SOT_SMD:SOT-23" H 10400 4975 50  0001 L CIN
F 3 "" H 10150 5050 50  0001 L CNN
	1    10150 5050
	1    0    0    -1  
$EndComp
$Comp
L Tiny_Marquee-rescue:FDN337N-MeineBibli-Tiny_Marquee-rescue Q6
U 1 1
P 10600 5350
F 0 "Q6" H 10805 5396 50  0000 L CNN
F 1 "FDN337N" H 10805 5305 50  0000 L CNN
F 2 "Package_TO_SOT_SMD:SOT-23" H 10850 5275 50  0001 L CIN
F 3 "" H 10600 5350 50  0001 L CNN
	1    10600 5350
	1    0    0    -1  
$EndComp
$Comp
L Tiny_Marquee-rescue:R-Device R13
U 1 1
P 9550 5600
F 0 "R13" V 9630 5600 50  0000 C CNN
F 1 "12K" V 9550 5600 50  0000 C CNN
F 2 "Resistor_SMD:R_0805_2012Metric_Pad1.15x1.40mm_HandSolder" V 9480 5600 50  0001 C CNN
F 3 "" H 9550 5600 50  0001 C CNN
	1    9550 5600
	-1   0    0    1   
$EndComp
$Comp
L Tiny_Marquee-rescue:R-Device R12
U 1 1
P 9350 5600
F 0 "R12" V 9430 5600 50  0000 C CNN
F 1 "12K" V 9350 5600 50  0000 C CNN
F 2 "Resistor_SMD:R_0805_2012Metric_Pad1.15x1.40mm_HandSolder" V 9280 5600 50  0001 C CNN
F 3 "" H 9350 5600 50  0001 C CNN
	1    9350 5600
	-1   0    0    1   
$EndComp
$Comp
L Tiny_Marquee-rescue:R-Device R11
U 1 1
P 9150 5600
F 0 "R11" V 9230 5600 50  0000 C CNN
F 1 "12K" V 9150 5600 50  0000 C CNN
F 2 "Resistor_SMD:R_0805_2012Metric_Pad1.15x1.40mm_HandSolder" V 9080 5600 50  0001 C CNN
F 3 "" H 9150 5600 50  0001 C CNN
	1    9150 5600
	-1   0    0    1   
$EndComp
$Comp
L Tiny_Marquee-rescue:R-Device R10
U 1 1
P 8850 5350
F 0 "R10" V 8930 5350 50  0000 C CNN
F 1 "100R" V 8850 5350 50  0000 C CNN
F 2 "Resistor_SMD:R_0805_2012Metric_Pad1.15x1.40mm_HandSolder" V 8780 5350 50  0001 C CNN
F 3 "" H 8850 5350 50  0001 C CNN
	1    8850 5350
	0    1    1    0   
$EndComp
Wire Wire Line
	9550 5350 9550 5450
Wire Wire Line
	9950 5050 9350 5050
Wire Wire Line
	9350 5050 9350 5450
Wire Wire Line
	9500 4750 9150 4750
Wire Wire Line
	9150 4750 9150 5450
$Comp
L Tiny_Marquee-rescue:R-Device R9
U 1 1
P 8850 5050
F 0 "R9" V 8930 5050 50  0000 C CNN
F 1 "100R" V 8850 5050 50  0000 C CNN
F 2 "Resistor_SMD:R_0805_2012Metric_Pad1.15x1.40mm_HandSolder" V 8780 5050 50  0001 C CNN
F 3 "" H 8850 5050 50  0001 C CNN
	1    8850 5050
	0    1    1    0   
$EndComp
$Comp
L Tiny_Marquee-rescue:R-Device R8
U 1 1
P 8850 4750
F 0 "R8" V 8930 4750 50  0000 C CNN
F 1 "100R" V 8850 4750 50  0000 C CNN
F 2 "Resistor_SMD:R_0805_2012Metric_Pad1.15x1.40mm_HandSolder" V 8780 4750 50  0001 C CNN
F 3 "" H 8850 4750 50  0001 C CNN
	1    8850 4750
	0    1    1    0   
$EndComp
Wire Wire Line
	9000 4750 9150 4750
Connection ~ 9150 4750
Wire Wire Line
	9000 5050 9350 5050
Connection ~ 9350 5050
Wire Wire Line
	9000 5350 9550 5350
Connection ~ 9550 5350
Wire Wire Line
	9550 5350 10400 5350
Wire Wire Line
	9150 5750 9150 5900
Wire Wire Line
	9150 5900 9350 5900
Wire Wire Line
	10700 5550 10700 5900
Wire Wire Line
	10250 5250 10250 5900
Connection ~ 10250 5900
Wire Wire Line
	10250 5900 10700 5900
Wire Wire Line
	9800 4950 9800 5900
Connection ~ 9800 5900
Wire Wire Line
	9800 5900 10250 5900
Wire Wire Line
	9550 5750 9550 5900
Connection ~ 9550 5900
Wire Wire Line
	9550 5900 9800 5900
Wire Wire Line
	9350 5750 9350 5900
Connection ~ 9350 5900
Wire Wire Line
	9350 5900 9550 5900
Wire Wire Line
	9800 6000 9800 5900
$Comp
L Tiny_Marquee-rescue:LED_RGB_Fixed_5050-MeineBibli-Tiny_Marquee-rescue D1
U 1 1
P 8000 1500
F 0 "D1" H 8000 1870 50  0000 C CNN
F 1 "LED_RGB" H 8000 1150 50  0000 C CNN
F 2 "LED_SMD:LED_RGB_5050-6" H 8000 1450 50  0001 C CNN
F 3 "" H 8000 1450 50  0001 C CNN
	1    8000 1500
	-1   0    0    1   
$EndComp
$Comp
L Tiny_Marquee-rescue:LED_RGB_Fixed_5050-MeineBibli-Tiny_Marquee-rescue D2
U 1 1
P 8550 1500
F 0 "D2" H 8550 1870 50  0000 C CNN
F 1 "LED_RGB" H 8550 1150 50  0000 C CNN
F 2 "LED_SMD:LED_RGB_5050-6" H 8550 1450 50  0001 C CNN
F 3 "" H 8550 1450 50  0001 C CNN
	1    8550 1500
	-1   0    0    1   
$EndComp
$Comp
L Tiny_Marquee-rescue:LED_RGB_Fixed_5050-MeineBibli-Tiny_Marquee-rescue D3
U 1 1
P 9100 1500
F 0 "D3" H 9100 1870 50  0000 C CNN
F 1 "LED_RGB" H 9100 1150 50  0000 C CNN
F 2 "LED_SMD:LED_RGB_5050-6" H 9100 1450 50  0001 C CNN
F 3 "" H 9100 1450 50  0001 C CNN
	1    9100 1500
	-1   0    0    1   
$EndComp
$Comp
L Tiny_Marquee-rescue:LED_RGB_Fixed_5050-MeineBibli-Tiny_Marquee-rescue D4
U 1 1
P 8000 2350
F 0 "D4" H 8000 2720 50  0000 C CNN
F 1 "LED_RGB" H 8000 2000 50  0000 C CNN
F 2 "LED_SMD:LED_RGB_5050-6" H 8000 2300 50  0001 C CNN
F 3 "" H 8000 2300 50  0001 C CNN
	1    8000 2350
	-1   0    0    1   
$EndComp
$Comp
L Tiny_Marquee-rescue:LED_RGB_Fixed_5050-MeineBibli-Tiny_Marquee-rescue D5
U 1 1
P 8550 2350
F 0 "D5" H 8550 2720 50  0000 C CNN
F 1 "LED_RGB" H 8550 2000 50  0000 C CNN
F 2 "LED_SMD:LED_RGB_5050-6" H 8550 2300 50  0001 C CNN
F 3 "" H 8550 2300 50  0001 C CNN
	1    8550 2350
	-1   0    0    1   
$EndComp
$Comp
L Tiny_Marquee-rescue:LED_RGB_Fixed_5050-MeineBibli-Tiny_Marquee-rescue D6
U 1 1
P 9100 2350
F 0 "D6" H 9100 2720 50  0000 C CNN
F 1 "LED_RGB" H 9100 2000 50  0000 C CNN
F 2 "LED_SMD:LED_RGB_5050-6" H 9100 2300 50  0001 C CNN
F 3 "" H 9100 2300 50  0001 C CNN
	1    9100 2350
	-1   0    0    1   
$EndComp
$Comp
L Tiny_Marquee-rescue:R-Device RV_2
U 1 1
P 9550 2550
F 0 "RV_2" V 9630 2550 50  0000 C CNN
F 1 "150R" V 9550 2550 50  0000 C CNN
F 2 "Resistor_SMD:R_0805_2012Metric_Pad1.15x1.40mm_HandSolder" V 9480 2550 50  0001 C CNN
F 3 "" H 9550 2550 50  0001 C CNN
	1    9550 2550
	0    1    1    0   
$EndComp
$Comp
L Tiny_Marquee-rescue:R-Device RV_6
U 1 1
P 9550 2350
F 0 "RV_6" V 9630 2350 50  0000 C CNN
F 1 "220R" V 9550 2350 50  0000 C CNN
F 2 "Resistor_SMD:R_0805_2012Metric_Pad1.15x1.40mm_HandSolder" V 9480 2350 50  0001 C CNN
F 3 "" H 9550 2350 50  0001 C CNN
	1    9550 2350
	0    1    1    0   
$EndComp
$Comp
L Tiny_Marquee-rescue:R-Device RV_10
U 1 1
P 9550 2150
F 0 "RV_10" V 9630 2150 50  0000 C CNN
F 1 "150R" V 9550 2150 50  0000 C CNN
F 2 "Resistor_SMD:R_0805_2012Metric_Pad1.15x1.40mm_HandSolder" V 9480 2150 50  0001 C CNN
F 3 "" H 9550 2150 50  0001 C CNN
	1    9550 2150
	0    1    1    0   
$EndComp
$Comp
L Tiny_Marquee-rescue:R-Device RV_9
U 1 1
P 9550 1300
F 0 "RV_9" V 9630 1300 50  0000 C CNN
F 1 "150R" V 9550 1300 50  0000 C CNN
F 2 "Resistor_SMD:R_0805_2012Metric_Pad1.15x1.40mm_HandSolder" V 9480 1300 50  0001 C CNN
F 3 "" H 9550 1300 50  0001 C CNN
	1    9550 1300
	0    1    1    0   
$EndComp
$Comp
L Tiny_Marquee-rescue:R-Device RV_5
U 1 1
P 9550 1500
F 0 "RV_5" V 9630 1500 50  0000 C CNN
F 1 "220R" V 9550 1500 50  0000 C CNN
F 2 "Resistor_SMD:R_0805_2012Metric_Pad1.15x1.40mm_HandSolder" V 9480 1500 50  0001 C CNN
F 3 "" H 9550 1500 50  0001 C CNN
	1    9550 1500
	0    1    1    0   
$EndComp
$Comp
L Tiny_Marquee-rescue:R-Device RV_1
U 1 1
P 9550 1700
F 0 "RV_1" V 9630 1700 50  0000 C CNN
F 1 "150R" V 9550 1700 50  0000 C CNN
F 2 "Resistor_SMD:R_0805_2012Metric_Pad1.15x1.40mm_HandSolder" V 9480 1700 50  0001 C CNN
F 3 "" H 9550 1700 50  0001 C CNN
	1    9550 1700
	0    1    1    0   
$EndComp
Wire Wire Line
	8200 1300 8350 1300
Wire Wire Line
	8750 1300 8900 1300
Wire Wire Line
	8750 1500 8900 1500
Wire Wire Line
	8750 1700 8900 1700
Wire Wire Line
	8750 2150 8900 2150
Wire Wire Line
	8750 2350 8900 2350
Wire Wire Line
	8900 2550 8750 2550
Wire Wire Line
	8350 2550 8200 2550
Wire Wire Line
	8200 2350 8350 2350
Wire Wire Line
	8350 2150 8200 2150
Wire Wire Line
	7700 1100 7700 1300
Wire Wire Line
	7700 2150 7800 2150
Wire Wire Line
	7700 2350 7800 2350
Wire Wire Line
	7700 2550 7800 2550
Connection ~ 7700 2350
Wire Wire Line
	7700 1300 7800 1300
Wire Wire Line
	7700 1500 7800 1500
Connection ~ 7700 1300
Wire Wire Line
	7800 1700 7700 1700
Connection ~ 7700 1500
Wire Wire Line
	8200 1500 8350 1500
Wire Wire Line
	8200 1700 8350 1700
Wire Wire Line
	9300 1700 9400 1700
Wire Wire Line
	9300 1500 9400 1500
Wire Wire Line
	9300 1300 9400 1300
Wire Wire Line
	9300 2150 9400 2150
Wire Wire Line
	9300 2350 9400 2350
Wire Wire Line
	9300 2550 9400 2550
Wire Wire Line
	9700 2350 10250 2350
Wire Wire Line
	9700 2150 10700 2150
Wire Wire Line
	9700 1700 9800 1700
Wire Wire Line
	9700 1500 10250 1500
Wire Wire Line
	9700 1300 10700 1300
Wire Wire Line
	7700 2150 7700 2350
Wire Wire Line
	7700 1300 7700 1500
Wire Wire Line
	7700 1500 7700 1700
Wire Wire Line
	9700 2550 9800 2550
Wire Wire Line
	10700 3850 10700 5150
Wire Wire Line
	10250 4050 10250 4850
Wire Wire Line
	9800 4250 9800 4550
Wire Wire Line
	7700 3850 7700 4050
Wire Wire Line
	7700 3850 7700 3400
Connection ~ 7700 3850
Connection ~ 7700 3400
Wire Wire Line
	7700 2350 7700 2550
Connection ~ 7700 3000
Connection ~ 7700 2550
Wire Wire Line
	7700 2550 7700 3000
Wire Wire Line
	7700 2150 7700 1700
Connection ~ 7700 2150
Connection ~ 7700 1700
Wire Wire Line
	9800 4250 9800 3400
Connection ~ 9800 4250
Wire Wire Line
	9800 3400 9800 2550
Connection ~ 9800 3400
Wire Wire Line
	9800 2550 9800 1700
Connection ~ 9800 2550
Wire Wire Line
	10250 1500 10250 2350
Wire Wire Line
	10250 2350 10250 3200
Connection ~ 10250 2350
Wire Wire Line
	10250 4050 10250 3200
Connection ~ 10250 4050
Connection ~ 10250 3200
Wire Wire Line
	10700 3850 10700 3000
Connection ~ 10700 3850
Wire Wire Line
	10700 3000 10700 2150
Connection ~ 10700 3000
Wire Wire Line
	10700 2150 10700 1300
Connection ~ 10700 2150
Wire Notes Line
	11200 6500 11200 500 
Wire Notes Line
	7500 500  7500 6500
Wire Notes Line
	4500 500  4500 6500
Wire Notes Line
	500  3700 7500 3700
Wire Notes Line
	500  500  11200 500 
Wire Notes Line
	7500 2100 4500 2100
Wire Notes Line
	500  6500 11200 6500
Wire Notes Line
	500  500  500  6500
Wire Notes Line
	2450 6500 2450 3700
Wire Notes Line
	2450 4800 500  4800
$Comp
L Tiny_Marquee-rescue:MountingHole-Mechanical H1
U 1 1
P 700 5100
F 0 "H1" H 800 5146 50  0000 L CNN
F 1 "MountingHole" H 800 5055 50  0000 L CNN
F 2 "MeineBib:EigenesMountingHole_2.7mm_M2.5" H 700 5100 50  0001 C CNN
F 3 "~" H 700 5100 50  0001 C CNN
	1    700  5100
	1    0    0    -1  
$EndComp
Text Notes 550  4950 0    60   ~ 0
Mechanical
$Comp
L Tiny_Marquee-rescue:MountingHole-Mechanical H2
U 1 1
P 700 5350
F 0 "H2" H 800 5396 50  0000 L CNN
F 1 "MountingHole" H 800 5305 50  0000 L CNN
F 2 "MeineBib:EigenesMountingHole_2.7mm_M2.5" H 700 5350 50  0001 C CNN
F 3 "~" H 700 5350 50  0001 C CNN
	1    700  5350
	1    0    0    -1  
$EndComp
$Comp
L Tiny_Marquee-rescue:MountingHole-Mechanical H3
U 1 1
P 700 5600
F 0 "H3" H 800 5646 50  0000 L CNN
F 1 "MountingHole" H 800 5555 50  0000 L CNN
F 2 "MeineBib:EigenesMountingHole_2.7mm_M2.5" H 700 5600 50  0001 C CNN
F 3 "~" H 700 5600 50  0001 C CNN
	1    700  5600
	1    0    0    -1  
$EndComp
$Comp
L Tiny_Marquee-rescue:MountingHole-Mechanical H4
U 1 1
P 700 5850
F 0 "H4" H 800 5896 50  0000 L CNN
F 1 "MountingHole" H 800 5805 50  0000 L CNN
F 2 "MeineBib:EigenesMountingHole_2.7mm_M2.5" H 700 5850 50  0001 C CNN
F 3 "~" H 700 5850 50  0001 C CNN
	1    700  5850
	1    0    0    -1  
$EndComp
$Comp
L Tiny_Marquee-rescue:MountingHole-Mechanical H5
U 1 1
P 1600 5600
F 0 "H5" H 1700 5646 50  0000 L CNN
F 1 "Symbol_Pent" H 1700 5555 50  0000 L CNN
F 2 "MeineBib:PentThin" H 1600 5600 50  0001 C CNN
F 3 "~" H 1600 5600 50  0001 C CNN
	1    1600 5600
	1    0    0    -1  
$EndComp
$Comp
L Tiny_Marquee-rescue:MountingHole-Mechanical H6
U 1 1
P 1600 5100
F 0 "H6" H 1700 5146 50  0000 L CNN
F 1 "Symbol" H 1700 5055 50  0000 L CNN
F 2 "Symbol:Symbol_KiCAD-Logo_CopperAndSilkScreenTop" H 1600 5100 50  0001 C CNN
F 3 "~" H 1600 5100 50  0001 C CNN
	1    1600 5100
	1    0    0    -1  
$EndComp
$Comp
L Tiny_Marquee-rescue:MountingHole-Mechanical H7
U 1 1
P 1600 5350
F 0 "H7" H 1700 5396 50  0000 L CNN
F 1 "Symbol_Binary6" H 1700 5305 50  0000 L CNN
F 2 "MeineBib:Binary_6_v0.1" H 1600 5350 50  0001 C CNN
F 3 "~" H 1600 5350 50  0001 C CNN
	1    1600 5350
	1    0    0    -1  
$EndComp
Wire Wire Line
	3200 1150 3750 1150
Wire Wire Line
	3200 1050 3750 1050
NoConn ~ 3200 2750
NoConn ~ 3200 2950
NoConn ~ 3200 3250
Text Notes 750  7600 0    60   ~ 0
Arduino Pinning\nLED_1_R - D9\nLED_1_G - D10\nLED_1_B - D11\n\nLED_2_R - D3\nLED_2_G - D5\nLED_2_B - D6\n\nSW1 - A0
$EndSCHEMATC
